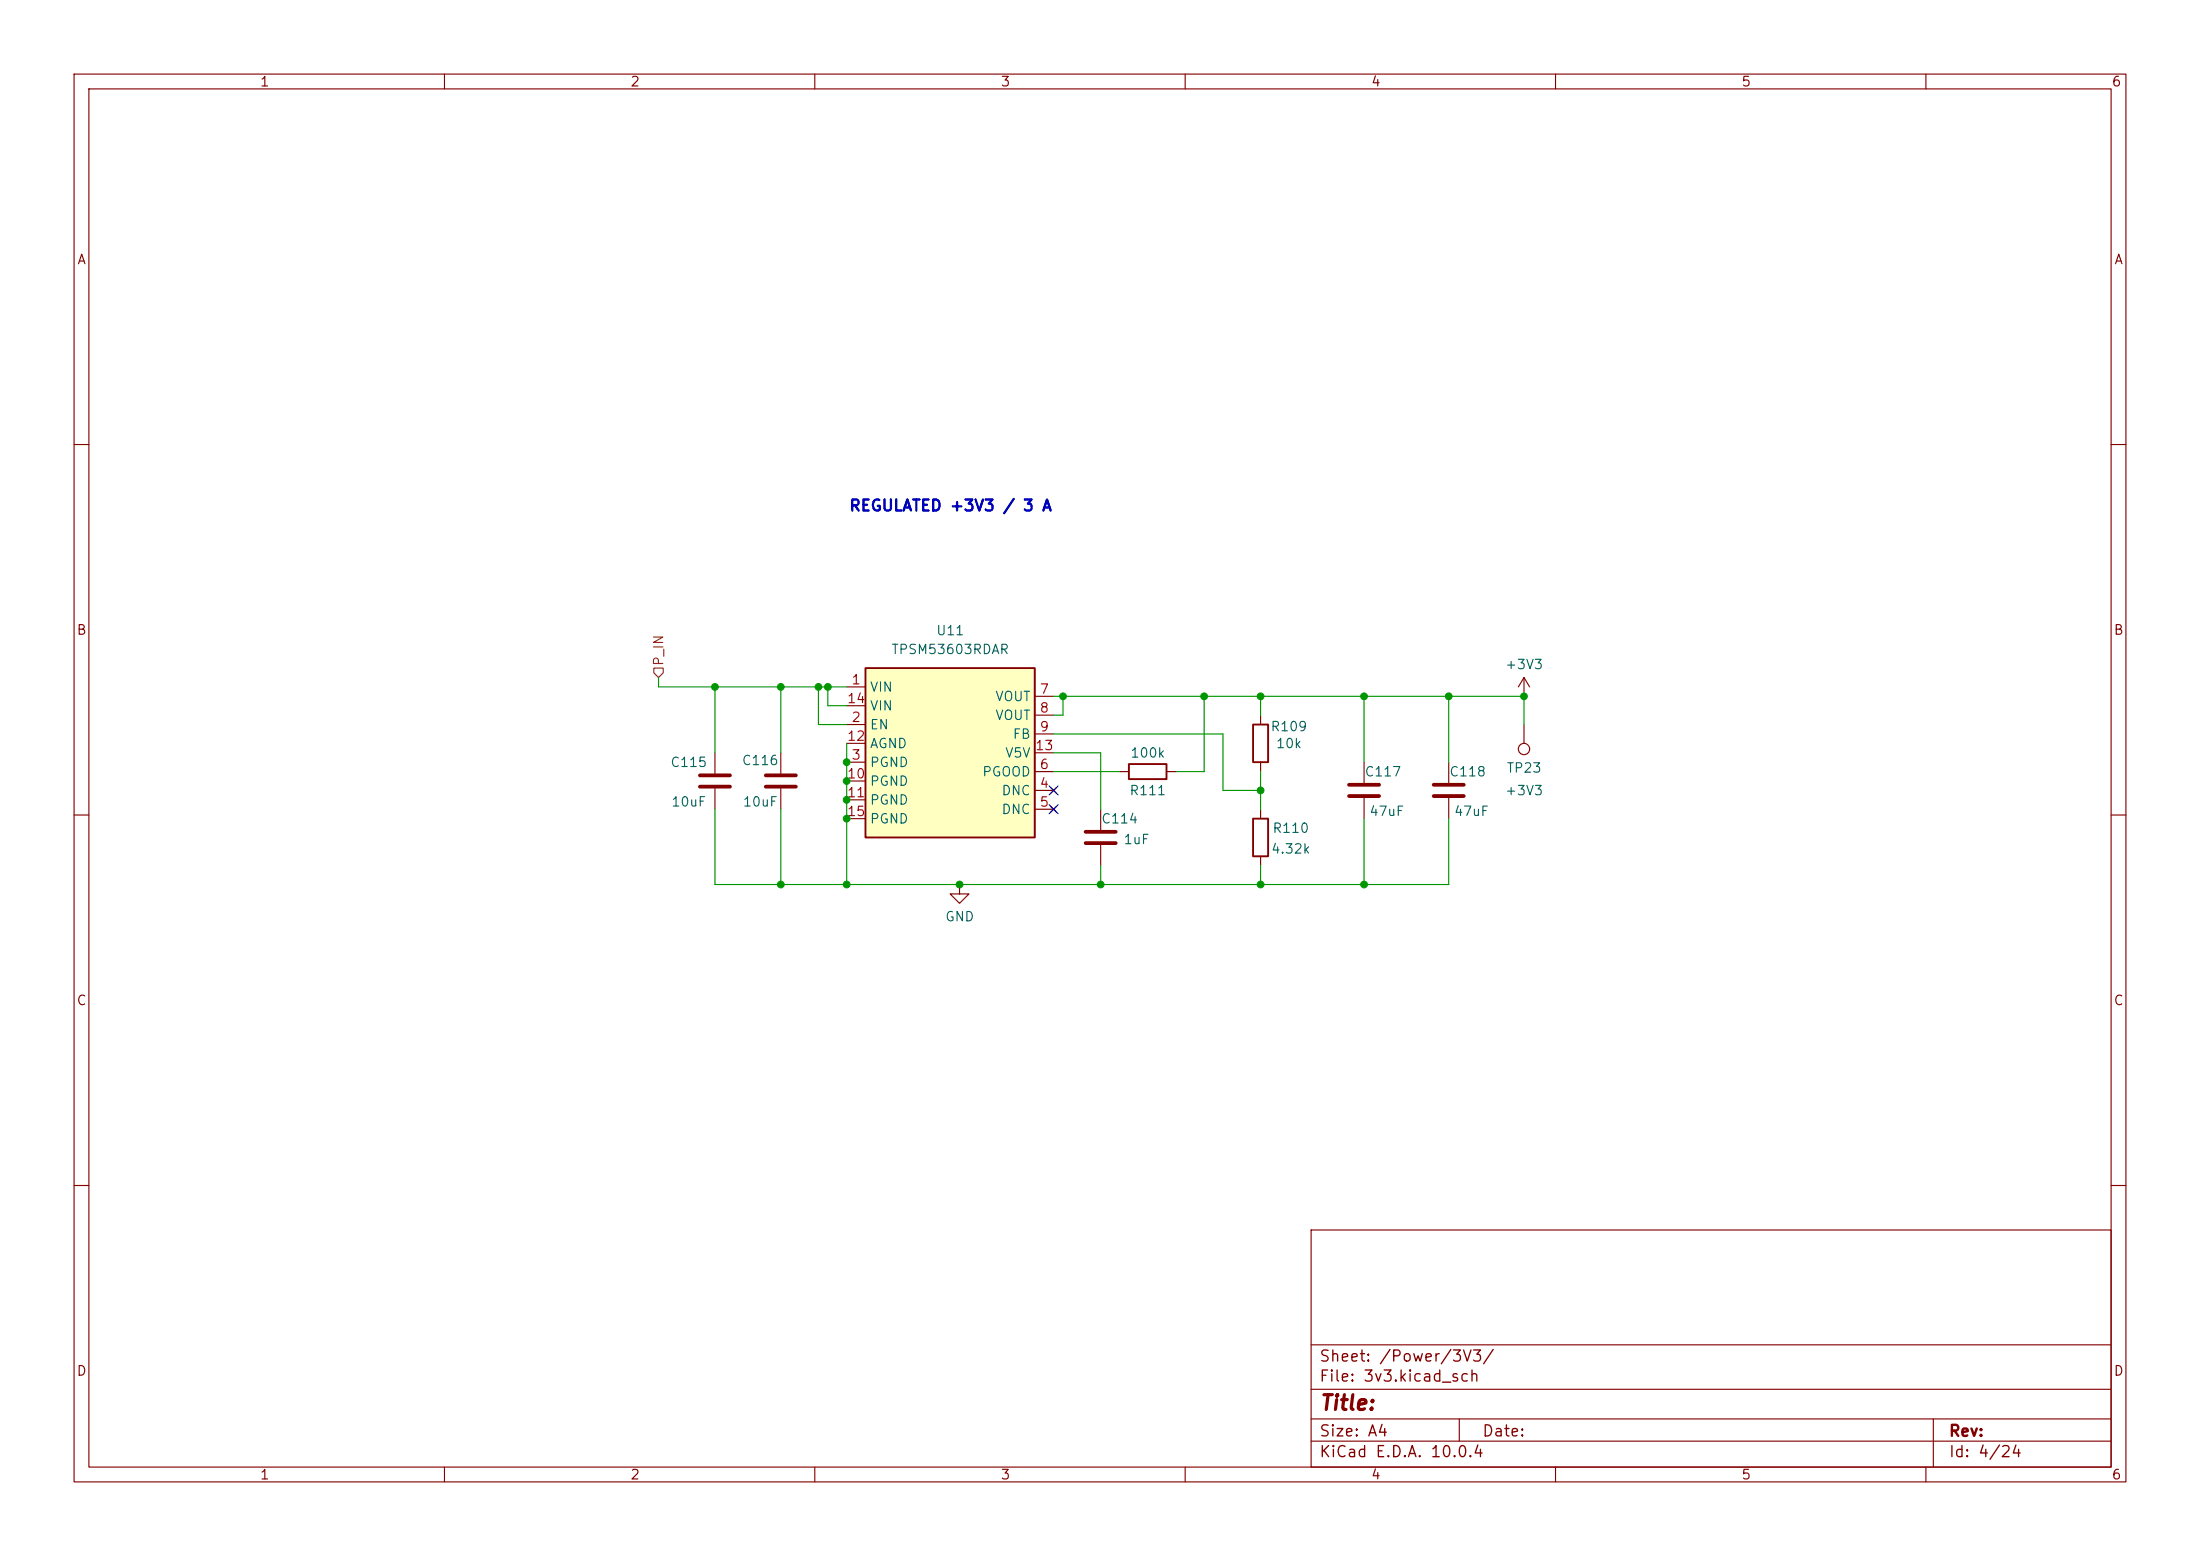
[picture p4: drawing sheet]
<svg xmlns="http://www.w3.org/2000/svg" width="297mm" height="210mm" viewBox="0 0 297 210" stroke-linecap="round" stroke-linejoin="round" font-family="sans-serif">
<g fill="none" stroke="#840000" stroke-width=".15">
<path d="M10 10h277v190h-277zM12 12h273v186h-273zM60 10v2M110 10v2M160 10v2M210 10v2M260 10v2M10 60h2M285 60h2M170.2 96.5v1.3M205.7 94h.1M205.7 91.4v2.6"/>
<path d="M205.7 97.8v2.5M205.7 91.4l-.7 1.3M205.7 91.4l.8 1.3M10 110h2M96.5 101.6v2.8M96.5 106.4v2.8M105.4 101.6v2.8M105.4 106.4v2.8M148.6 109.2v2.8M148.6 114v2.8M151.1 104.1h1.3M157.5 104.1h1.2"/>
<path d="M170.2 102.9v1.2M170.2 109.2v1.3M170.2 115.6v1.2M184.1 102.9v2.8M184.1 107.7v2.8M195.6 102.9v2.8M195.6 107.7v2.8M285 110h2M10 160h2M177 166h108v32h-108zM285 160h2M60 198v2"/>
<path d="M110 198v2M160 198v2M177 194.5h108M177 191.5h108M177 187.5h108M177 181.5h108M197 191.5v3M210 198v2M260 198v2M261 191.5v6.5"/>
<circle cx="205.7" cy="101.1" r=".76"/>
</g>
<path d="M94.5 104.6h4.1M94.5 106.2h4.1M103.4 104.6h4M103.4 106.2h4M146.6 112.3h4M146.6 113.8h4M182.1 105.9h4.1M182.1 107.4h4.1M193.5 105.9h4.1M193.5 107.4h4.1" fill="none" stroke="#840000" stroke-width=".51"/>
<path d="M169.2 97.8h2v5.1h-2zM152.4 103.1h5.1v2.1h-5.1zM169.2 110.5h2v5.1h-2z" fill="none" stroke="#840000" stroke-width=".25"/>
<path d="M116.8 90.2h22.9v22.8h-22.9z" fill="#ffffc2"/>
<path d="M116.8 90.2h22.9v22.8h-22.9z" fill="none" stroke="#840000" stroke-width=".25"/>
<g fill="none" stroke="#840000" stroke-width=".15">
<path d="M114.3 92.7h2.5M114.3 97.8h2.5M114.3 95.3h2.5M139.7 94h2.5M139.7 96.5h2.5M139.7 99.1h2.5M114.3 102.9h2.5M114.3 105.4h2.5M114.3 108h2.5M114.3 100.3h2.5M114.3 110.5h2.5M129.5 119.4v1.3h1.3l-1.3 1.2-1.2-1.2h1.2"/>
<path d="M129.5 119.4h.1M139.7 106.7h2.5M139.7 109.2h2.5M139.7 104.1h2.5M139.7 101.6h2.5M141.9 106.3l.7 .8M141.9 108.8l.7 .8M142.6 106.3l-.7 .8M142.6 108.8l-.7 .8"/>
</g>
<path d="M88.3 90.2h1.2v.6l-.6 .6-.6-.6z" fill="none" stroke="#725600" stroke-width=".15"/>
<g fill="none" stroke="#009600" stroke-width=".15">
<path d="M88.9 91.4v1.3h25.4M96.5 92.7v8.9M105.4 92.7v8.9M110.5 92.7v5.1h3.8M111.8 92.7v2.6h2.5M142.2 99.1h22.9v7.6h5.1M142.2 94h63.5v3.8M143.5 94v2.5h-1.3M162.6 94v10.1h-3.9M170.2 94v2.5M184.1 94v8.9M195.6 94v8.9"/>
<path d="M96.5 109.2v10.2h99.1v-8.9M105.4 109.2v10.2M114.3 100.3v19.1M142.2 104.1h8.9M142.2 101.6h6.4v7.6M148.6 116.8v2.6M170.2 104.1v5.1M170.2 116.8v2.6M184.1 110.5v8.9"/>
</g>
<path d="M141.6 106.1l1.2 1.2M141.6 108.6l1.2 1.2M142.8 106.1l-1.2 1.2M142.8 108.6l-1.2 1.2" fill="none" stroke="#000084" stroke-width=".15"/>
<g fill="#009600" stroke="#009600" stroke-width=".14">
<circle cx="170.2" cy="106.7" r=".46"/>
<circle cx="162.6" cy="94" r=".46"/>
<circle cx="143.5" cy="94" r=".46"/>
<circle cx="195.6" cy="94" r=".46"/>
<circle cx="205.7" cy="94" r=".46"/>
<circle cx="184.1" cy="119.4" r=".46"/>
<circle cx="170.2" cy="119.4" r=".46"/>
<circle cx="184.1" cy="94" r=".46"/>
<circle cx="170.2" cy="94" r=".46"/>
<circle cx="114.3" cy="110.5" r=".46"/>
<circle cx="114.3" cy="108" r=".46"/>
<circle cx="129.5" cy="119.4" r=".46"/>
<circle cx="114.3" cy="119.4" r=".46"/>
<circle cx="105.4" cy="119.4" r=".46"/>
<circle cx="96.5" cy="92.7" r=".46"/>
<circle cx="105.4" cy="92.7" r=".46"/>
<circle cx="114.3" cy="105.4" r=".46"/>
<circle cx="114.3" cy="102.9" r=".46"/>
<circle cx="148.6" cy="119.4" r=".46"/>
<circle cx="111.8" cy="92.7" r=".46"/>
<circle cx="110.5" cy="92.7" r=".46"/>
</g>
<text font-size="2" fill="#840000" x="178" y="190.8">Title:</text>
<text font-size="1.5" fill="#0000c2" x="114.6" y="69.4">REGULATED +3V3 / 3 A</text>
<g font-size="1.5" fill="#840000">
<text x="178" y="184.2">Sheet: /Power/3V3/</text>
<text x="178" y="186.9">File: 3v3.kicad_sch</text>
<text x="178" y="197.1">KiCad E.D.A. 10.0.4</text>
<text x="178" y="194.3">Size: A4</text>
<text x="200" y="194.3">Date:</text>
<text x="263" y="194.3">Rev:</text>
<text x="263" y="197.1">Id: 4/24</text>
</g>
<g font-size="1.3" fill="#840000">
<text x="35" y="12">1</text>
<text x="85" y="12">2</text>
<text x="135" y="12">3</text>
<text x="185" y="12">4</text>
<text x="235" y="12">5</text>
<text x="285" y="12">6</text>
<text x="10.3" y="36">A</text>
<text x="285.3" y="36">A</text>
<text x="10.3" y="86">B</text>
<text x="285.3" y="86">B</text>
<text x="10.3" y="136">C</text>
<text x="285.3" y="136">C</text>
<text x="10.3" y="186">D</text>
<text x="285.3" y="186">D</text>
<text x="35" y="200">1</text>
<text x="85" y="200">2</text>
<text x="135" y="200">3</text>
<text x="185" y="200">4</text>
<text x="235" y="200">5</text>
<text x="285" y="200">6</text>
</g>
<text font-size="1.3" fill="#725600" x="89.9" y="90" transform="rotate(-90 89.9 90)">P_IN</text>
<g font-size="1.3" fill="#006464">
<text x="120.2" y="88.6">TPSM53603RDAR</text>
<text x="126.3" y="86.1">U11</text>
<text x="117.3" y="93.7">VIN</text>
<text x="134.3" y="95">VOUT</text>
<text x="203.1" y="90.6">+3V3</text>
<text x="117.3" y="98.8">EN</text>
<text x="117.3" y="101.3">AGND</text>
<text x="117.3" y="96.2">VIN</text>
<text x="134.3" y="97.5">VOUT</text>
<text x="136.6" y="100">FB</text>
<text x="171.4" y="99">R109</text>
<text x="172.2" y="101.3">10k</text>
<text x="90.4" y="103.8">C115</text>
<text x="100.1" y="103.6">C116</text>
<text x="117.3" y="103.8">PGND</text>
<text x="117.3" y="106.4">PGND</text>
<text x="132.5" y="105.1">PGOOD</text>
<text x="135.1" y="107.7">DNC</text>
<text x="135.6" y="102.6">V5V</text>
<text x="152.4" y="107.7">R111</text>
<text x="152.5" y="102.6">100k</text>
<text x="184.1" y="105.1">C117</text>
<text x="195.6" y="105.1">C118</text>
<text x="203.1" y="107.7">+3V3</text>
<text x="203.3" y="104.6">TP23</text>
<text x="90.5" y="109.2">10uF</text>
<text x="100.2" y="109.2">10uF</text>
<text x="117.3" y="108.9">PGND</text>
<text x="117.3" y="111.5">PGND</text>
<text x="135.1" y="110.2">DNC</text>
<text x="148.6" y="111.5">C114</text>
<text x="171.7" y="112.7">R110</text>
<text x="184.8" y="110.4">47uF</text>
<text x="196.2" y="110.4">47uF</text>
<text x="151.6" y="114.3">1uF</text>
<text x="171.5" y="115.5">4.32k</text>
<text x="127.5" y="124.7">GND</text>
</g>
<g font-size="1.3" fill="#a90000">
<text x="114.3" y="95.2">14</text>
<text x="114.9" y="92.7">1</text>
<text x="140.3" y="94">7</text>
<text x="114.3" y="100.3">12</text>
<text x="114.9" y="97.8">2</text>
<text x="139.7" y="101.6">13</text>
<text x="140.3" y="96.5">8</text>
<text x="140.3" y="99">9</text>
<text x="114.3" y="105.4">10</text>
<text x="114.3" y="107.9">11</text>
<text x="114.9" y="102.8">3</text>
<text x="140.3" y="106.7">4</text>
<text x="140.3" y="104.1">6</text>
<text x="114.3" y="110.5">15</text>
<text x="140.3" y="109.2">5</text>
</g>
</svg>
